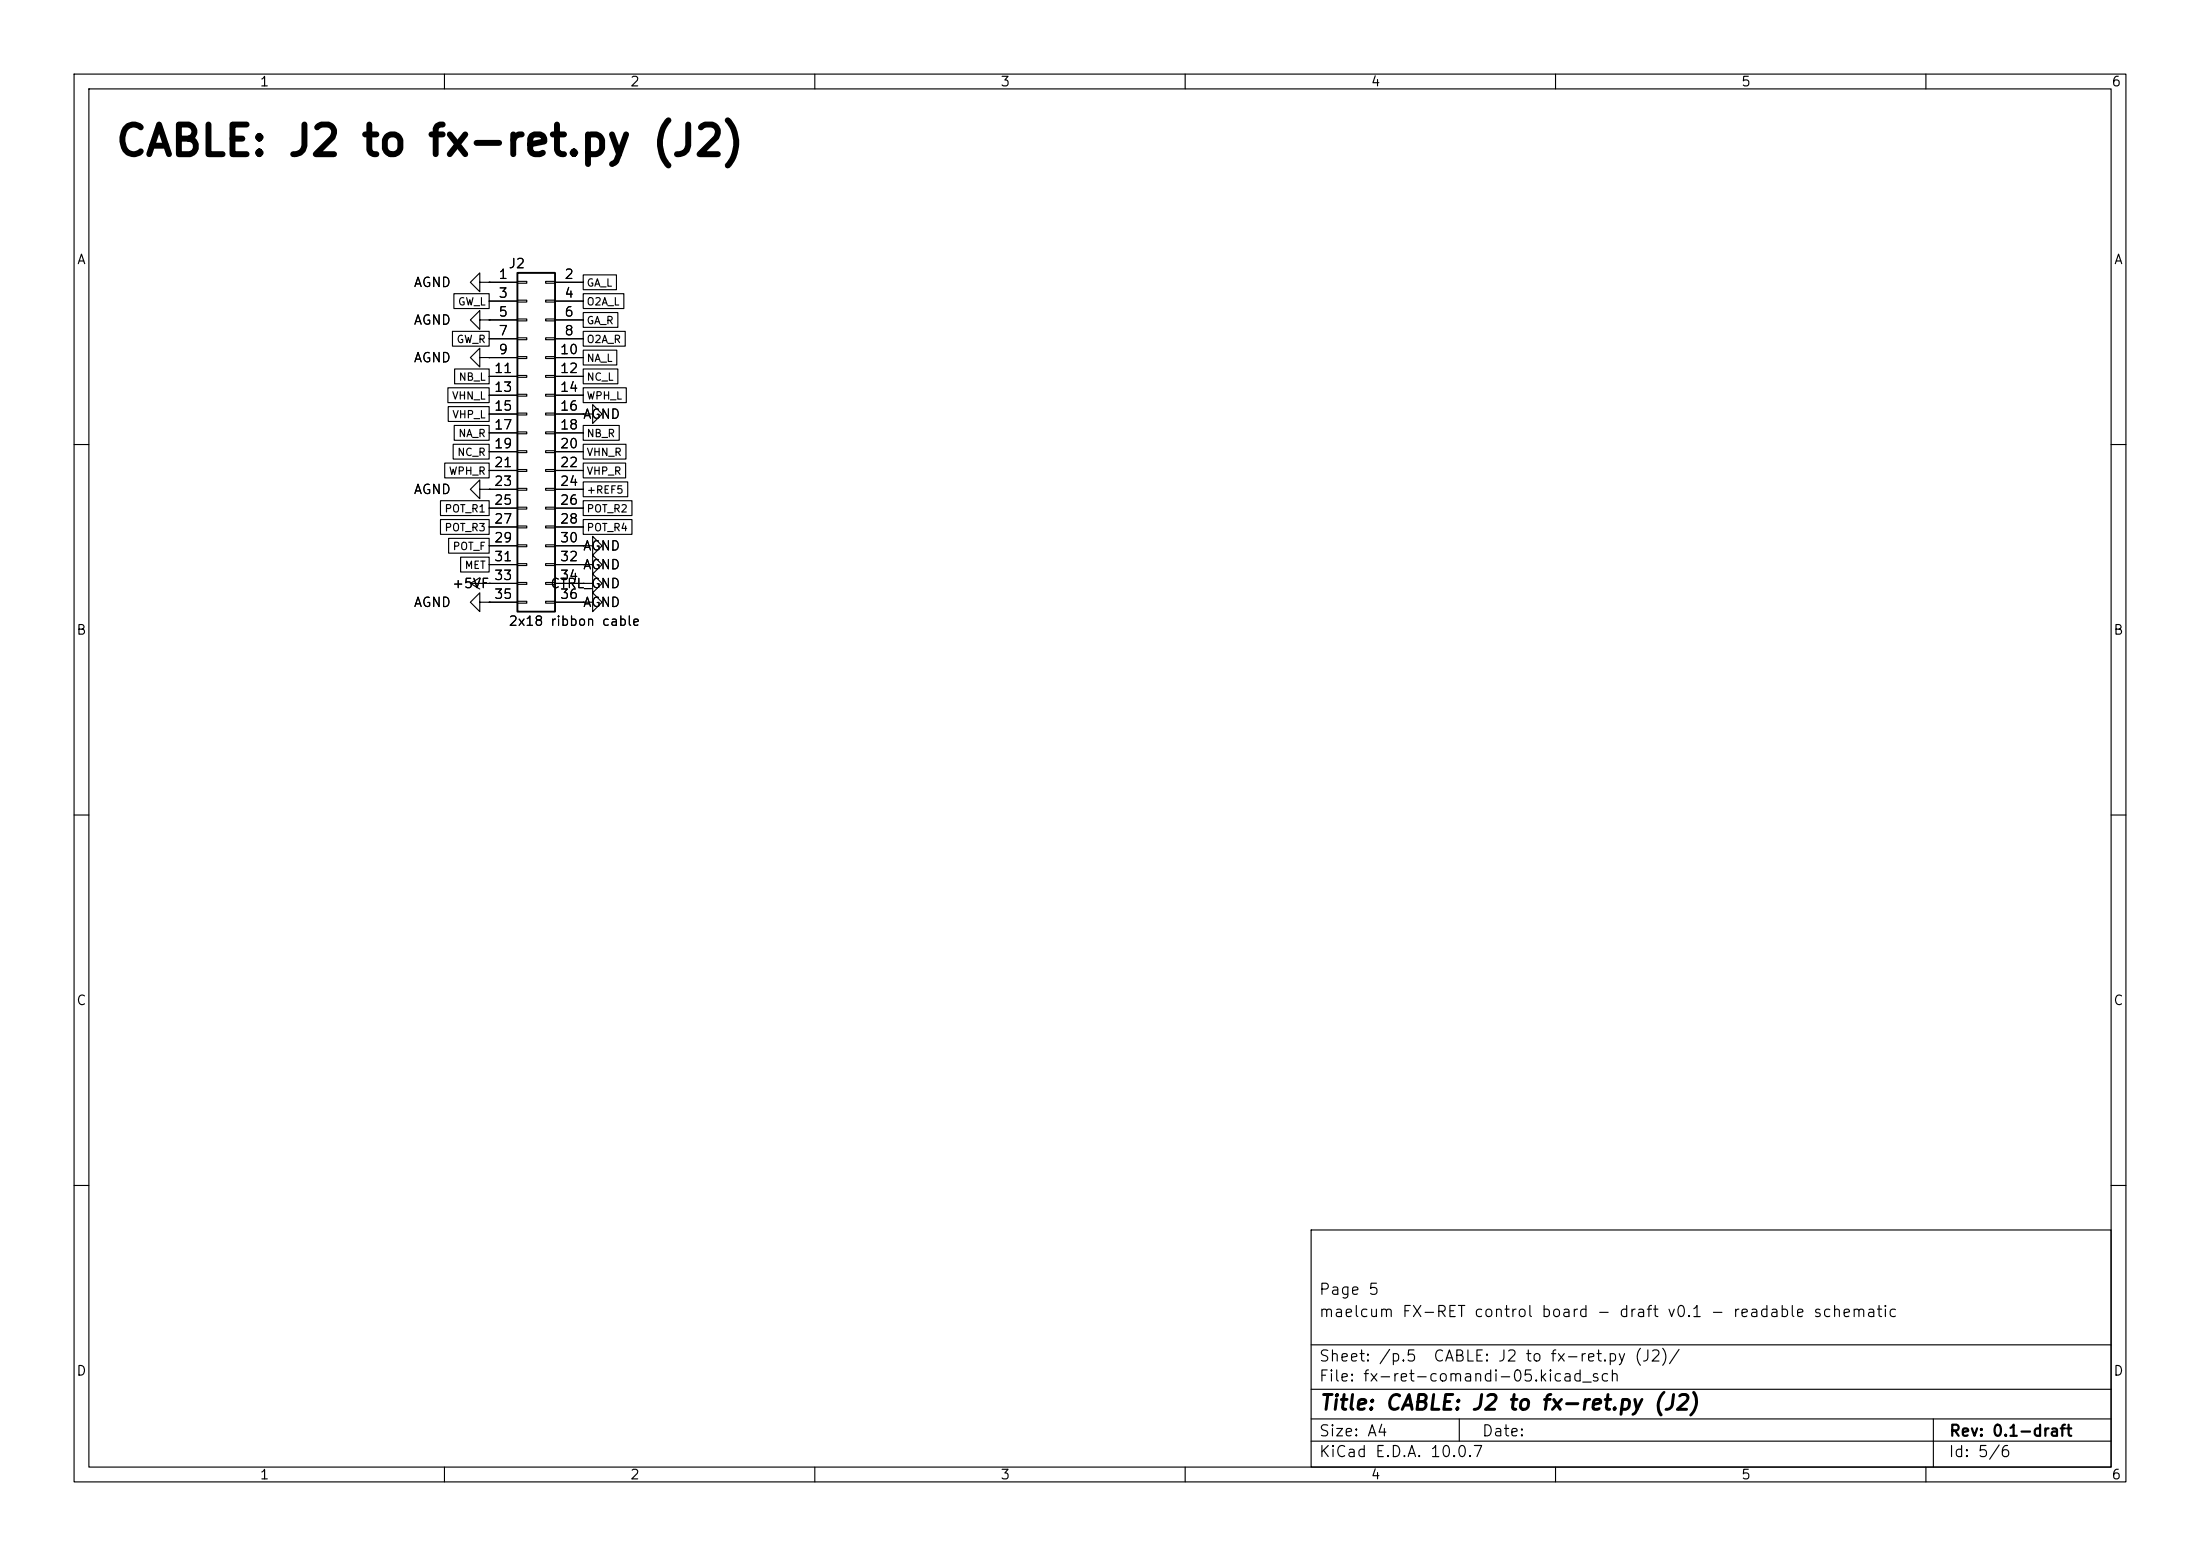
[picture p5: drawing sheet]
<svg xmlns="http://www.w3.org/2000/svg" width="297mm" height="210mm" viewBox="0 0 297 210" stroke-linecap="round" stroke-linejoin="round" font-family="sans-serif">
<g fill="none" stroke="#000" stroke-width=".15">
<path d="M10 10h277v190h-277zM12 12h273v186h-273zM60 10v2M110 10v2M160 10v2M210 10v2M260 10v2M61.3 39.6h4.7v2h-4.7zM64.8 38.1v-1.3l-1.3 1.3 1.3 1.3v-1.3h1.2M66 38.1h.1M66 38.1h3.8M69.8 38h1.3v.2h-1.3z"/>
<path d="M73.7 38h1.2v.2h-1.2zM74.9 38.1h3.8M78.7 37.1h4.5v2h-4.5zM78.7 39.6h5.5v2h-5.5zM60.5 52.3h5.5v2h-5.5zM60.5 54.9h5.5v2h-5.5zM61.1 44.7h4.9v2h-4.9zM61.2 60h4.8v2h-4.8zM61.3 57.4h4.7v2h-4.7zM61.4 49.8h4.6v2h-4.6zM64.8 48.3v-1.3l-1.3 1.3 1.3 1.2v-1.2h1.2M64.8 43.2v-1.3l-1.3 1.3 1.3 1.3v-1.3h1.2"/>
<path d="M66 48.3h.1M66 43.2h.1M66 40.6h3.8M66 43.2h3.8M66 45.7h3.8M66 48.3h3.8M66 50.8h3.8M66 53.3h3.8M66 55.9h3.8M66 58.4h3.8M69.8 40.5h1.3v.3h-1.3zM69.8 43.1h1.3v.2h-1.3z"/>
<path d="M69.8 45.6h1.3v.2h-1.3zM69.8 48.1h1.3v.3h-1.3zM69.8 50.7h1.3v.2h-1.3zM69.8 53.2h1.3v.3h-1.3zM69.8 55.8h1.3v.2h-1.3zM69.8 58.3h1.3v.2h-1.3zM73.7 40.5h1.2v.3h-1.2zM73.7 43.1h1.2v.2h-1.2zM73.7 45.6h1.2v.2h-1.2zM73.7 48.1h1.2v.3h-1.2zM73.7 50.7h1.2v.2h-1.2zM73.7 53.2h1.2v.3h-1.2z"/>
<path d="M73.7 55.8h1.2v.2h-1.2zM73.7 58.3h1.2v.2h-1.2zM74.9 40.6h3.8M74.9 43.2h3.8M74.9 45.7h3.8M74.9 48.3h3.8M74.9 50.8h3.8M74.9 53.3h3.8M74.9 55.9h3.8M74.9 58.4h3.8M78.7 55.9h1.3v-1.3l1.3 1.3-1.3 1.3v-1.3M78.7 55.9h.1"/>
<path d="M78.7 57.4h4.9v2h-4.9zM78.7 42.2h4.7v2h-4.7zM78.7 44.7h5.7v2h-5.7zM78.7 47.3h4.6v2h-4.6zM78.7 49.8h4.7v2h-4.7zM78.7 52.3h5.9v2h-5.9zM78.7 60h5.8v2h-5.8zM10 60h2M59.5 70.1h6.5v2h-6.5zM59.5 67.6h6.5v2h-6.5zM60 62.5h6v2h-6zM60.6 72.7h5.4v2h-5.4z"/>
<path d="M62.2 75.2h3.8v2h-3.8zM63.5 78.7h6.3M63.5 78.7l1.3 .8M64.8 66v-1.2l-1.3 1.2 1.3 1.3v-1.3h1.2M64.8 78l-1.3 .7M66 78.7h.1M66 66h.1M66 61h3.8M66 63.5h3.8M66 66h3.8M66 68.6h3.8M66 71.1h3.8"/>
<path d="M66 73.7h3.8M66 76.2h3.8M69.8 60.8h1.3v.3h-1.3zM69.8 63.4h1.3v.2h-1.3zM69.8 65.9h1.3v.3h-1.3zM69.8 68.5h1.3v.2h-1.3zM69.8 71h1.3v.2h-1.3zM69.8 73.5h1.3v.3h-1.3zM69.8 76.1h1.3v.2h-1.3zM69.8 78.6h1.3v.3h-1.3zM73.7 60.8h1.2v.3h-1.2zM73.7 63.4h1.2v.2h-1.2z"/>
<path d="M73.7 65.9h1.2v.3h-1.2zM73.7 68.5h1.2v.2h-1.2zM73.7 71h1.2v.2h-1.2zM73.7 73.5h1.2v.3h-1.2zM73.7 76.1h1.2v.2h-1.2zM73.7 78.6h1.2v.3h-1.2zM74.9 61h3.8M74.9 63.5h3.8M74.9 66h3.8M74.9 68.6h3.8M74.9 71.1h3.8M74.9 73.7h3.8"/>
<path d="M74.9 76.2h3.8M74.9 78.7h3.8M78.7 73.7h1.3v-1.3l1.3 1.3-1.3 1.2v-1.2M78.7 73.7h.1M78.7 76.2h1.3v-1.3l1.3 1.3-1.3 1.3v-1.3M78.7 76.2h.1M78.7 78.7h1.3v-1.2l1.3 1.2-1.3 1.3v-1.3M78.7 78.7h.1M78.7 65h6v2h-6zM78.7 70.1h6.6v2h-6.6zM78.7 67.6h6.6v2h-6.6zM78.7 62.5h5.8v2h-5.8z"/>
<path d="M285 60h2M64.8 81.3v-1.3l-1.3 1.3 1.3 1.3v-1.3h1.2M66 81.3h.1M66 81.3h3.8M69.8 81.2h1.3v.2h-1.3zM73.7 81.2h1.2v.2h-1.2zM74.9 81.3h3.8M78.7 81.3h1.3v-1.3l1.3 1.3-1.3 1.3v-1.3M78.7 81.3h.1M10 110h2M285 110h2M10 160h2"/>
<path d="M177 166h108v32h-108zM285 160h2M60 198v2M110 198v2M160 198v2M177 194.5h108M177 191.5h108M177 187.5h108M177 181.5h108M197 191.5v3M210 198v2M260 198v2"/>
<path d="M261 191.5v6.5"/>
</g>
<path d="M69.8 36.8h5.1v45.8h-5.1z" fill="none" stroke="#000" stroke-width=".25"/>
<text font-size="4" x="15.4" y="22">CABLE: J2 to fx-ret.py (J2)</text>
<text font-size="2" x="178" y="190.8">Title: CABLE: J2 to fx-ret.py (J2)</text>
<g font-size="1.5">
<text x="178" y="178.1">maelcum FX-RET control board - draft v0.1 - readable schematic</text>
<text x="178" y="175.1">Page 5</text>
<text x="178" y="184.1">Sheet: /p.5</text>
<text x="193.4" y="184.1">CABLE: J2 to fx-ret.py (J2)/</text>
<text x="178" y="186.8">File: fx-ret-comandi-05.kicad_sch</text>
<text x="178" y="197">KiCad E.D.A. 10.0.7</text>
<text x="178" y="194.2">Size: A4</text>
<text x="200" y="194.2">Date:</text>
<text x="263" y="197">Id: 5/6</text>
<text x="263" y="194.2">Rev: 0.1-draft</text>
</g>
<g font-size="1.3">
<text x="35" y="12">1</text>
<text x="85" y="12">2</text>
<text x="135" y="12">3</text>
<text x="185" y="12">4</text>
<text x="235" y="12">5</text>
<text x="285" y="12">6</text>
<text x="10.3" y="36">A</text>
<text x="285.3" y="36">A</text>
<text x="55.8" y="39.1">AGND</text>
<text x="67.2" y="38">1</text>
<text x="67.2" y="40.5">3</text>
<text x="68.6" y="36.5">J2</text>
<text x="76.1" y="38">2</text>
<text x="76.1" y="40.5">4</text>
<text x="55.8" y="44.1">AGND</text>
<text x="67.2" y="43">5</text>
<text x="67.2" y="45.6">7</text>
<text x="76.1" y="43">6</text>
<text x="76.1" y="45.6">8</text>
<text x="55.8" y="49.2">AGND</text>
<text x="66.6" y="50.7">11</text>
<text x="66.6" y="53.2">13</text>
<text x="67.2" y="48.1">9</text>
<text x="75.5" y="48.1">10</text>
<text x="75.5" y="50.7">12</text>
<text x="75.5" y="53.2">14</text>
<text x="66.6" y="55.7">15</text>
<text x="66.6" y="58.3">17</text>
<text x="75.5" y="55.7">16</text>
<text x="75.5" y="58.3">18</text>
<text x="78.6" y="56.8">AGND</text>
<text x="66.6" y="60.8">19</text>
<text x="66.6" y="63.4">21</text>
<text x="66.6" y="65.9">23</text>
<text x="75.5" y="60.8">20</text>
<text x="75.5" y="63.4">22</text>
<text x="75.5" y="65.9">24</text>
<text x="55.8" y="67">AGND</text>
<text x="66.6" y="68.4">25</text>
<text x="66.6" y="71">27</text>
<text x="75.5" y="68.4">26</text>
<text x="75.5" y="71">28</text>
<text x="66.6" y="73.5">29</text>
<text x="66.6" y="76.1">31</text>
<text x="75.5" y="73.5">30</text>
<text x="75.5" y="76.1">32</text>
<text x="78.6" y="74.6">AGND</text>
<text x="78.6" y="77.2">AGND</text>
<text x="55.8" y="82.2">AGND</text>
<text x="60.9" y="79.7">+5VF</text>
<text x="66.6" y="78.6">33</text>
<text x="66.6" y="81.1">35</text>
<text x="74.2" y="79.7">CTRL_GND</text>
<text x="75.5" y="78.6">34</text>
<text x="75.5" y="81.1">36</text>
<text x="78.6" y="82.2">AGND</text>
<text x="10.2" y="86">B</text>
<text x="68.6" y="84.8">2x18 ribbon cable</text>
<text x="285.2" y="86">B</text>
<text x="10.2" y="136">C</text>
<text x="285.2" y="136">C</text>
<text x="10.2" y="186">D</text>
<text x="285.2" y="186">D</text>
<text x="35" y="200">1</text>
<text x="85" y="200">2</text>
<text x="135" y="200">3</text>
<text x="185" y="200">4</text>
<text x="235" y="200">5</text>
<text x="285" y="200">6</text>
</g>
<g font-size="1">
<text x="61.8" y="41.5">GW_L</text>
<text x="79.1" y="38.9">GA_L</text>
<text x="79.1" y="41.5">O2A_L</text>
<text x="61.6" y="46.5">GW_R</text>
<text x="79.1" y="44">GA_R</text>
<text x="79.1" y="46.5">O2A_R</text>
<text x="61.8" y="51.6">NB_L</text>
<text x="79.1" y="49.1">NA_L</text>
<text x="79.1" y="51.6">NC_L</text>
<text x="60.9" y="54.2">VHN_L</text>
<text x="61" y="56.7">VHP_L</text>
<text x="61.8" y="59.2">NA_R</text>
<text x="79.1" y="59.2">NB_R</text>
<text x="79.1" y="54.2">WPH_L</text>
<text x="60.5" y="64.3">WPH_R</text>
<text x="61.7" y="61.8">NC_R</text>
<text x="79.1" y="61.8">VHN_R</text>
<text x="79.1" y="64.3">VHP_R</text>
<text x="59.9" y="71.9">POT_R3</text>
<text x="59.9" y="69.4">POT_R1</text>
<text x="79.1" y="66.9">+REF5</text>
<text x="79.1" y="71.9">POT_R4</text>
<text x="79.1" y="69.4">POT_R2</text>
<text x="61" y="74.5">POT_F</text>
<text x="62.7" y="77">MET</text>
</g>
</svg>
